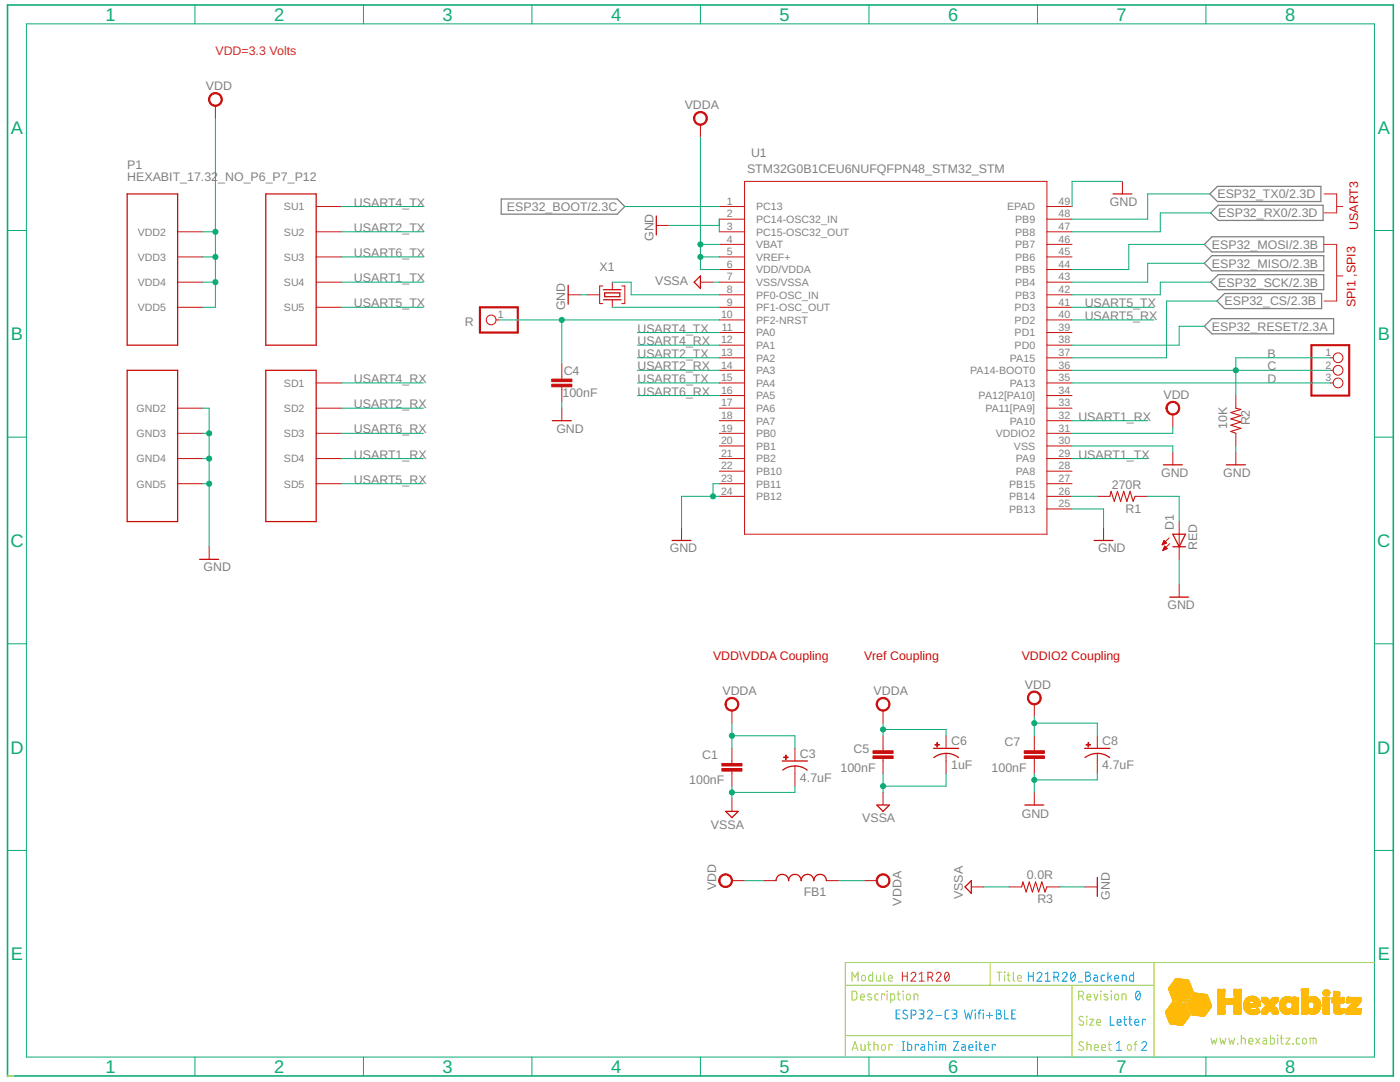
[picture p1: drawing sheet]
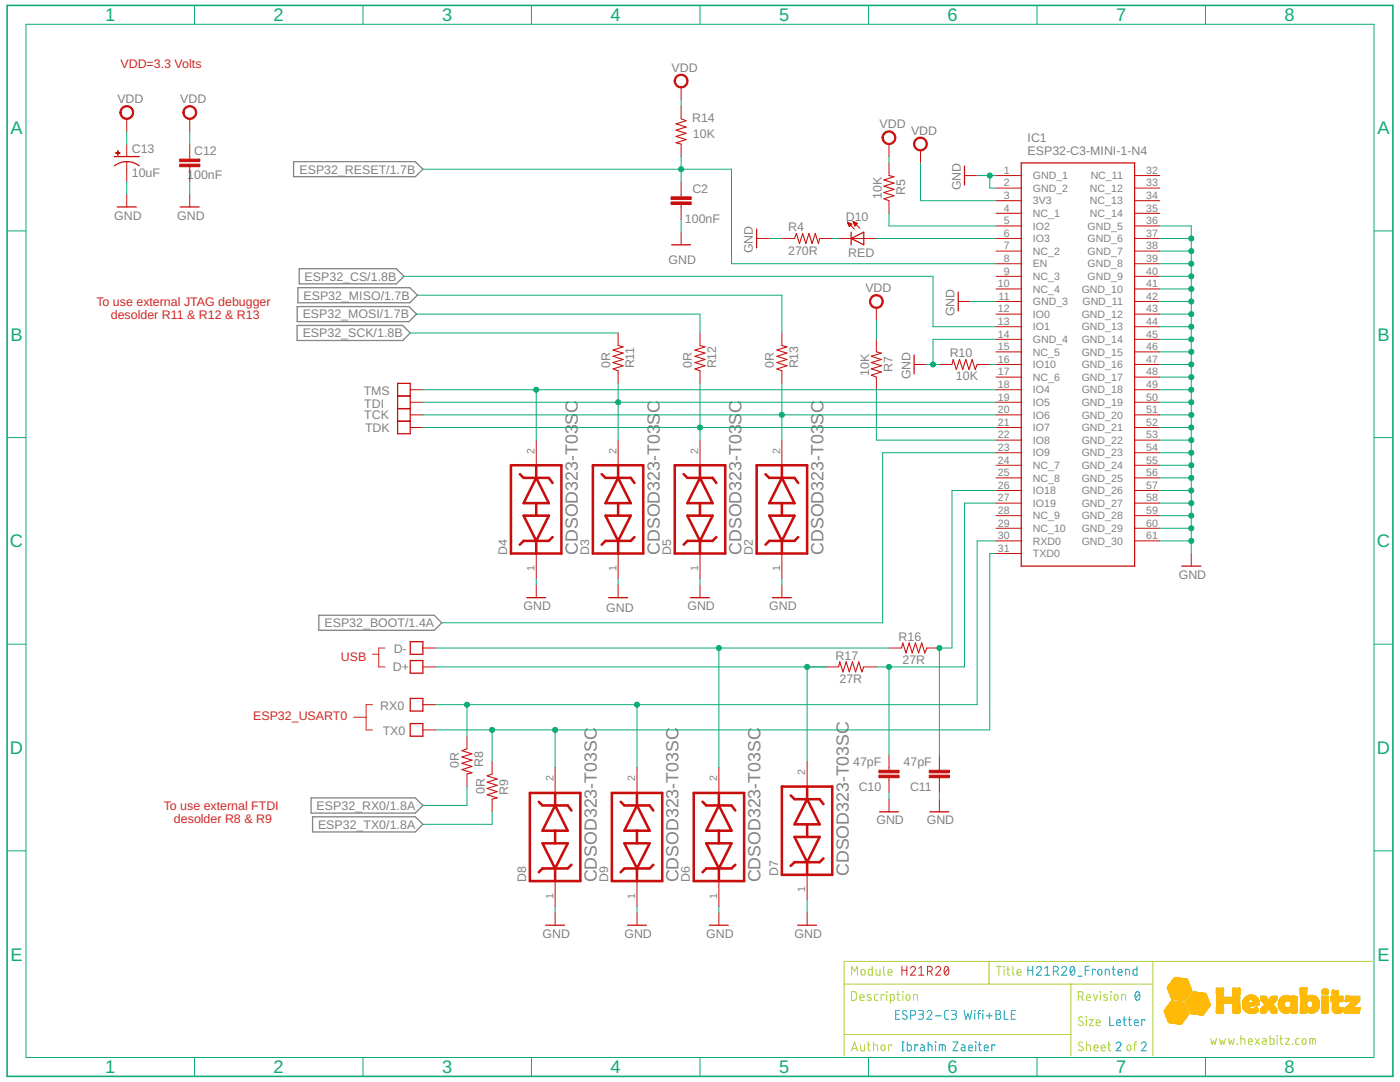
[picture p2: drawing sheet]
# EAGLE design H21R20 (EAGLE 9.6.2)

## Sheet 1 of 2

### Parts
C1  100nF  C-0603  [C-0603]
C3  4.7uF  C-0805-POL  [C-0805-POL]
C4  100nF  C-0603  [C-0603]
C5  100nF  C-0603  [C-0603]
C6  1uF  C-0805-POL  [C-0805-POL]
C7  100nF  C-0603  [C-0603]
C8  4.7uF  C-0805-POL  [C-0805-POL]
D1  RED  VLMS1300-GS08  [VLMS1300-GS08]
FB1  FB-TDK_MMZ1608Y300B  [FB-TDK_MMZ1608Y300B]
JP1  PINHD-1X3  [1X03]
P1  HEXABIT_17.32_NO_P6_P7_P12  [HEXABIT_17.32_NO_P6_P7_P12]
R  PINHD-1X1  [1X01]
R1  270R  R-0603  [R-0603]
R2  10K  R-0603  [R-0603]
R3  0.0R  R-0603  [R-0603]
U1  STM32G0B1CEU6N  [HEXABITZ_ICS_QFN_B1CEU6_STM-L]
X1  8MHZ  XTALL_CSTCE8M00G52  [XTALL_CSTCE8M00G52]

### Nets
C: JP1.1 JP1.2 R2.2 U1.36(PA14-BOOT0)
D: JP1.3 U1.35(PA13)
ESP32_BOOT: U1.1(PC13) ; also sheet 2
ESP32_CS: U1.37(PA15) ; also sheet 2
ESP32_MISO: U1.43(PB4) ; also sheet 2
ESP32_MOSI: U1.44(PB5) ; also sheet 2
ESP32_RESET: U1.38(PD0) ; also sheet 2
ESP32_RX0: U1.47(PB8) ; also sheet 2
ESP32_SCK: U1.42(PB3) ; also sheet 2
ESP32_TX0: U1.48(PB9) ; also sheet 2
GND: C4.1 C7.1 C8.2(-) D1.C P1.PAD_PD8(GND2) P1.PAD_PD9(GND3) P1.PAD_PD10(GND4) P1.PAD_PD11(GND5) R2.1 R3.1 U1.23(PB11) U1.24(PB12) U1.25(PB13) U1.30(VSS) U1.49(EPAD) X1.P$2 ; also sheet 2
N$1: U1.8(PF0-OSC_IN) X1.P$1
N$2: U1.9(PF1-OSC_OUT) X1.P$3
N$12: C4.2 R.1 U1.10(PF2-NRST)
N$17: R1.2 U1.26(PB14)
N$19: D1.A R1.1
USART1_RX: P1.PAD_PD4(SD4) U1.32(PA10)
USART1_TX: P1.PAD_PU4(SU4) U1.29(PA9)
USART2_RX: P1.PAD_PD2(SD2) U1.14(PA3)
USART2_TX: P1.PAD_PU2(SU2) U1.13(PA2)
USART4_RX: P1.PAD_PD1(SD1) U1.12(PA1)
USART4_TX: P1.PAD_PU1(SU1) U1.11(PA0)
USART5_RX: P1.PAD_PD5(SD5) U1.40(PD2)
USART5_TX: P1.PAD_PU5(SU5) U1.41(PD3)
USART6_RX: P1.PAD_PD3(SD3) U1.16(PA5)
USART6_TX: P1.PAD_PU3(SU3) U1.15(PA4)
VDD: C7.2 C8.1(+) FB1.1 P1.PAD_PU8(VDD2) P1.PAD_PU9(VDD3) P1.PAD_PU10(VDD4) P1.PAD_PU11(VDD5) U1.31(VDDIO2) ; also sheet 2
VDDA: C1.2 C3.1(+) C5.2 C6.1(+) FB1.2 U1.4(VBAT) U1.5(VREF+) U1.6(VDD/VDDA)
VSSA: C1.1 C3.2(-) C5.1 C6.2(-) R3.2 U1.7(VSS/VSSA)
Unconnected: U1.2(PC14-OSC32_IN) U1.3(PC15-OSC32_OUT) U1.17(PA6) U1.18(PA7) U1.19(PB0) U1.20(PB1) U1.21(PB2) U1.22(PB10) U1.27(PB15) U1.28(PA8) U1.33(PA11[PA9]) U1.34(PA12[PA10]) U1.39(PD1) U1.45(PB6) U1.46(PB7)

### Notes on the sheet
- VDD=3.3 Volts
- USART3
- SPI1 ,SPI3
- B
- VDD\\\VDDA Coupling | Vref Coupling | VDDIO2 Coupling
- Module | H21R20 | Title | H21R20_Backend
- Description | Revision | 0
- ESP32-C3 Wifi+BLE
- Size | Letter
- www.hexabitz.com
- Author | Ibrahim Zaeiter | Sheet   of | 1 | 2
- C:/Users/Admin/Desktop/logodraft.bmp

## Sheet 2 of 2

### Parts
C2  100nF  C-0603  [C-0603]
C10  47pF  C-0603  [C-0603]
C11  47pF  C-0603  [C-0603]
C12  100nF  C-0603  [C-0603]
C13  10uF  C-1210-POL  [C-1210-POL]
D2  BOURNS_CDSOD323-T03SCBOURNS_CDSOD323-T03SC_0_0  [BOURNS_CDSOD323-T03SC_0]
D3  BOURNS_CDSOD323-T03SCBOURNS_CDSOD323-T03SC_0_0  [BOURNS_CDSOD323-T03SC_0]
D4  BOURNS_CDSOD323-T03SCBOURNS_CDSOD323-T03SC_0_0  [BOURNS_CDSOD323-T03SC_0]
D5  BOURNS_CDSOD323-T03SCBOURNS_CDSOD323-T03SC_0_0  [BOURNS_CDSOD323-T03SC_0]
D6  BOURNS_CDSOD323-T03SCBOURNS_CDSOD323-T03SC_0_0  [BOURNS_CDSOD323-T03SC_0]
D7  BOURNS_CDSOD323-T03SCBOURNS_CDSOD323-T03SC_0_0  [BOURNS_CDSOD323-T03SC_0]
D8  BOURNS_CDSOD323-T03SCBOURNS_CDSOD323-T03SC_0_0  [BOURNS_CDSOD323-T03SC_0]
D9  BOURNS_CDSOD323-T03SCBOURNS_CDSOD323-T03SC_0_0  [BOURNS_CDSOD323-T03SC_0]
D10  RED  VLMS1300-GS08  [VLMS1300-GS08]
D+  PAD4  [PAD4]
D-  PAD4  [PAD4]
IC1  ESP32-C3-MINI-1-N4  [ESP32C3MINI1N4]
R4  270R  R-0603  [R-0603]
R5  10K  R-0603  [R-0603]
R7  10K  R-0603  [R-0603]
R8  0R  R-0603  [R-0603]
R9  0R  R-0603  [R-0603]
R10  10K  R-0603  [R-0603]
R11  0R  R-0402  [R-0402]
R12  0R  R-0402  [R-0402]
R13  0R  R-0402  [R-0402]
R14  10K  R-0603  [R-0603]
R16  27R  R-0603  [R-0603]
R17  27R  R-0603  [R-0603]
RX0  PAD4  [PAD4]
TCK  PAD4  [PAD4]
TDI  PAD4  [PAD4]
TDK  PAD4  [PAD4]
TMS  PAD4  [PAD4]
TX0  PAD4  [PAD4]

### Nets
D_N: D6.2 D-.P$1 R16.2
D_P: D7.2 D+.P$1 R17.2
DATA_N: C11.2 IC1.26(IO18) R16.1
DATA_P: C10.2 IC1.27(IO19) R17.1
ESP32_BOOT: IC1.23(IO9) ; also sheet 1
ESP32_CS: IC1.13(IO1) ; also sheet 1
ESP32_MISO: R13.2 ; also sheet 1
ESP32_MOSI: R12.2 ; also sheet 1
ESP32_RESET: C2.2 IC1.8(EN) R14.2 ; also sheet 1
ESP32_RX0: R8.2 ; also sheet 1
ESP32_SCK: R11.2 ; also sheet 1
ESP32_TX0: R9.2 ; also sheet 1
GND: C2.1 C10.1 C11.1 C12.1 C13.2(-) D2.1 D3.1 D4.1 D5.1 D6.1 D7.1 D8.1 D9.1 IC1.1(GND_1) IC1.2(GND_2) IC1.11(GND_3) IC1.14(GND_4) IC1.36(GND_5) IC1.37(GND_6) IC1.38(GND_7) IC1.39(GND_8) IC1.40(GND_9) IC1.41(GND_10) IC1.42(GND_11) IC1.43(GND_12) IC1.44(GND_13) IC1.45(GND_14) IC1.46(GND_15) IC1.47(GND_16) IC1.48(GND_17) IC1.49(GND_18) IC1.50(GND_19) IC1.51(GND_20) IC1.52(GND_21) IC1.53(GND_22) IC1.54(GND_23) IC1.55(GND_24) IC1.56(GND_25) IC1.57(GND_26) IC1.58(GND_27) IC1.59(GND_28) IC1.60(GND_29) IC1.61(GND_30) R4.1 R10.2 ; also sheet 1
N$3: D4.2 IC1.18(IO4) TMS.P$1
N$4: IC1.22(IO8) R7.1
N$5: D10.C R4.2
N$6: D9.2 IC1.30(RXD0) R8.1 RX0.P$1
N$7: D8.2 IC1.31(TXD0) R9.1 TX0.P$1
N$9: IC1.16(IO10) R10.1
N$10: D2.2 IC1.20(IO6) R13.1 TCK.P$1
N$11: D5.2 IC1.21(IO7) R12.1 TDK.P$1
N$14: D10.A IC1.6(IO3)
N$15: IC1.5(IO2) R5.1
N$18: D3.2 IC1.19(IO5) R11.1 TDI.P$1
VDD: C12.2 C13.1(+) IC1.3(3V3) R5.2 R7.2 R14.1 ; also sheet 1
Unconnected: IC1.4(NC_1) IC1.7(NC_2) IC1.9(NC_3) IC1.10(NC_4) IC1.12(IO0) IC1.15(NC_5) IC1.17(NC_6) IC1.24(NC_7) IC1.25(NC_8) IC1.28(NC_9) IC1.29(NC_10) IC1.32(NC_11) IC1.33(NC_12) IC1.34(NC_13) IC1.35(NC_14)

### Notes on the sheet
- VDD=3.3 Volts
- To use external JTAG debugger
   desolder R11 & R12 & R13
- USB
- ESP32_USART0
- To use external FTDI
   desolder R8 & R9
- Module | H21R20 | Title | H21R20_Frontend
- Description | Revision | 0
- ESP32-C3 Wifi+BLE
- Size | Letter
- www.hexabitz.com
- Author | Ibrahim Zaeiter | Sheet   of | 2 | 2

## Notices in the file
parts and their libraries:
HEXABITZ_ICs: COPYRIGHT: Copyright (C) 2022 Ultra Librarian. All rights reserved.
